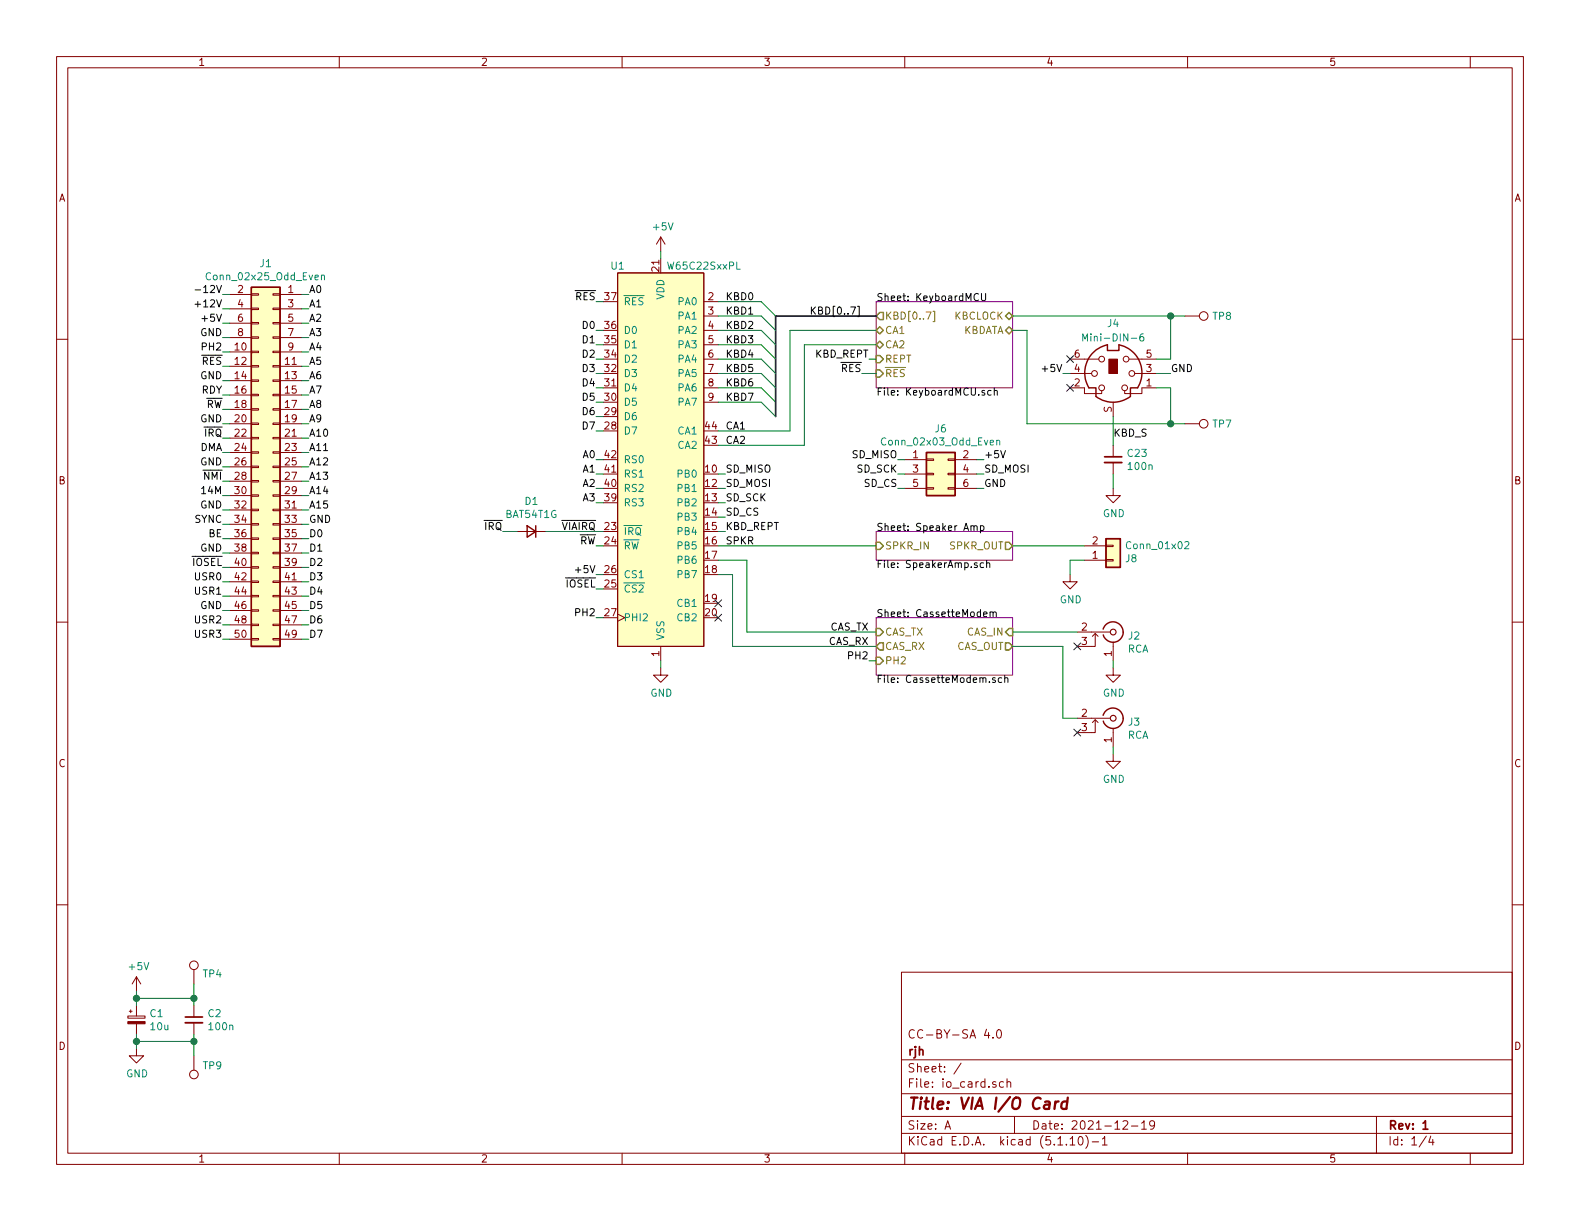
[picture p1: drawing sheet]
EESchema Schematic File Version 4
EELAYER 30 0
EELAYER END
$Descr A 11000 8500
encoding utf-8
Sheet 1 4
Title "VIA I/O Card"
Date "2021-12-19"
Rev "1"
Comp "rjh"
Comment1 "CC-BY-SA 4.0"
Comment2 ""
Comment3 ""
Comment4 ""
$EndDescr
$Comp
L Connector_Generic:Conn_02x25_Odd_Even J1
U 1 1
P 1900 3250
F 0 "J1" H 1950 4667 50  0000 C CNN
F 1 "Conn_02x25_Odd_Even" H 1950 4576 50  0000 C CNN
F 2 "Connectors_Custom:EDAC_345-050-520-202_CardEdge" H 1900 3250 50  0001 C CNN
F 3 "~" H 1900 3250 50  0001 C CNN
F 4 "345-050-520-202" H 1900 3250 50  0001 C CNN "MPN"
F 5 "EDAC" H 1900 3250 50  0001 C CNN "Manufacturer"
	1    1900 3250
	-1   0    0    -1  
$EndComp
Wire Wire Line
	1550 2050 1600 2050
Wire Wire Line
	1550 2150 1600 2150
Wire Wire Line
	1550 2250 1600 2250
Wire Wire Line
	1550 2350 1600 2350
Wire Wire Line
	1550 2450 1600 2450
Wire Wire Line
	1550 2550 1600 2550
Wire Wire Line
	1550 2650 1600 2650
Wire Wire Line
	1550 2750 1600 2750
Wire Wire Line
	1550 2850 1600 2850
Wire Wire Line
	1550 2950 1600 2950
Wire Wire Line
	1550 3050 1600 3050
Wire Wire Line
	1550 3150 1600 3150
Wire Wire Line
	1550 3250 1600 3250
Wire Wire Line
	1550 3350 1600 3350
Wire Wire Line
	1550 3450 1600 3450
Wire Wire Line
	1550 3550 1600 3550
Wire Wire Line
	1550 3650 1600 3650
Wire Wire Line
	1550 3750 1600 3750
Wire Wire Line
	1550 3850 1600 3850
Wire Wire Line
	1550 3950 1600 3950
Wire Wire Line
	1550 4050 1600 4050
Wire Wire Line
	1550 4150 1600 4150
Wire Wire Line
	1550 4250 1600 4250
Wire Wire Line
	1550 4350 1600 4350
Wire Wire Line
	1550 4450 1600 4450
Wire Wire Line
	2100 2050 2150 2050
Wire Wire Line
	2100 2150 2150 2150
Wire Wire Line
	2100 2250 2150 2250
Wire Wire Line
	2100 2350 2150 2350
Wire Wire Line
	2100 2450 2150 2450
Wire Wire Line
	2100 2550 2150 2550
Wire Wire Line
	2100 2650 2150 2650
Wire Wire Line
	2100 2750 2150 2750
Wire Wire Line
	2100 2850 2150 2850
Wire Wire Line
	2100 2950 2150 2950
Wire Wire Line
	2100 3050 2150 3050
Wire Wire Line
	2100 3150 2150 3150
Wire Wire Line
	2100 3250 2150 3250
Wire Wire Line
	2100 3350 2150 3350
Wire Wire Line
	2100 3450 2150 3450
Wire Wire Line
	2100 3550 2150 3550
Wire Wire Line
	2100 3650 2150 3650
Wire Wire Line
	2100 3750 2150 3750
Wire Wire Line
	2100 3850 2150 3850
Wire Wire Line
	2100 3950 2150 3950
Wire Wire Line
	2100 4050 2150 4050
Wire Wire Line
	2100 4150 2150 4150
Wire Wire Line
	2100 4250 2150 4250
Wire Wire Line
	2100 4350 2150 4350
Wire Wire Line
	2100 4450 2150 4450
Text Label 4150 2100 2    50   ~ 0
~RES
Text Label 4150 2300 2    50   ~ 0
D0
Text Label 4150 2400 2    50   ~ 0
D1
Text Label 4150 2500 2    50   ~ 0
D2
Text Label 4150 2600 2    50   ~ 0
D3
Text Label 4150 2700 2    50   ~ 0
D4
Text Label 4150 2800 2    50   ~ 0
D5
Text Label 4150 2900 2    50   ~ 0
D6
Text Label 4150 3000 2    50   ~ 0
D7
Text Label 4150 3200 2    50   ~ 0
A0
Text Label 4150 3300 2    50   ~ 0
A1
Text Label 4150 3400 2    50   ~ 0
A2
Text Label 4150 3500 2    50   ~ 0
A3
Text Label 4150 3800 2    50   ~ 0
~RW
Text Label 4150 4100 2    50   ~ 0
~IOSEL
Text Label 4150 4000 2    50   ~ 0
+5V
Text Label 4150 4300 2    50   ~ 0
PH2
Wire Wire Line
	4150 2100 4200 2100
Wire Wire Line
	4150 2300 4200 2300
Wire Wire Line
	4150 2400 4200 2400
Wire Wire Line
	4150 2500 4200 2500
Wire Wire Line
	4150 2600 4200 2600
Wire Wire Line
	4150 2700 4200 2700
Wire Wire Line
	4150 2800 4200 2800
Wire Wire Line
	4150 2900 4200 2900
Wire Wire Line
	4150 3000 4200 3000
Wire Wire Line
	4150 3200 4200 3200
Wire Wire Line
	4150 3300 4200 3300
Wire Wire Line
	4150 3400 4200 3400
Wire Wire Line
	4150 3500 4200 3500
Wire Wire Line
	4150 3800 4200 3800
Wire Wire Line
	4150 4000 4200 4000
Wire Wire Line
	4150 4100 4200 4100
Wire Wire Line
	4150 4300 4200 4300
$Comp
L power:GND #PWR04
U 1 1
P 4600 4650
F 0 "#PWR04" H 4600 4400 50  0001 C CNN
F 1 "GND" H 4605 4477 50  0000 C CNN
F 2 "" H 4600 4650 50  0001 C CNN
F 3 "" H 4600 4650 50  0001 C CNN
	1    4600 4650
	1    0    0    -1  
$EndComp
Wire Wire Line
	4600 4600 4600 4650
$Comp
L power:+5V #PWR03
U 1 1
P 4600 1750
F 0 "#PWR03" H 4600 1600 50  0001 C CNN
F 1 "+5V" H 4615 1923 50  0000 C CNN
F 2 "" H 4600 1750 50  0001 C CNN
F 3 "" H 4600 1750 50  0001 C CNN
	1    4600 1750
	1    0    0    -1  
$EndComp
Wire Wire Line
	4600 1750 4600 1800
NoConn ~ 5000 4200
NoConn ~ 5000 4300
Text Label 5050 2100 0    50   ~ 0
KBD0
Text Label 5050 2200 0    50   ~ 0
KBD1
Text Label 5050 2300 0    50   ~ 0
KBD2
Text Label 5050 2400 0    50   ~ 0
KBD3
Text Label 5050 2500 0    50   ~ 0
KBD4
Text Label 5050 2600 0    50   ~ 0
KBD5
Text Label 5050 2700 0    50   ~ 0
KBD6
Text Label 5050 2800 0    50   ~ 0
KBD7
Text Label 6050 4500 2    50   ~ 0
CAS_RX
Text Label 6050 4400 2    50   ~ 0
CAS_TX
Text Label 4150 3700 2    50   ~ 0
~VIAIRQ
$Comp
L Device:CP_Small C1
U 1 1
P 950 7100
F 0 "C1" H 1038 7146 50  0000 L CNN
F 1 "10u" H 1038 7055 50  0000 L CNN
F 2 "Capacitor_SMD:C_0805_2012Metric" H 950 7100 50  0001 C CNN
F 3 "~" H 950 7100 50  0001 C CNN
F 4 "GRM21BR61E106KA73L" H 950 7100 50  0001 C CNN "MPN"
F 5 "Murata" H 950 7100 50  0001 C CNN "Manufacturer"
	1    950  7100
	1    0    0    -1  
$EndComp
$Comp
L Device:C_Small C2
U 1 1
P 1350 7100
F 0 "C2" H 1442 7146 50  0000 L CNN
F 1 "100n" H 1442 7055 50  0000 L CNN
F 2 "Capacitor_SMD:C_0805_2012Metric" H 1350 7100 50  0001 C CNN
F 3 "~" H 1350 7100 50  0001 C CNN
F 4 "08055C104JAT2A" H 1350 7100 50  0001 C CNN "MPN"
F 5 "AVX" H 1350 7100 50  0001 C CNN "Manufacturer"
	1    1350 7100
	1    0    0    -1  
$EndComp
$Comp
L power:GND #PWR02
U 1 1
P 950 7300
F 0 "#PWR02" H 950 7050 50  0001 C CNN
F 1 "GND" H 955 7127 50  0000 C CNN
F 2 "" H 950 7300 50  0001 C CNN
F 3 "" H 950 7300 50  0001 C CNN
	1    950  7300
	1    0    0    -1  
$EndComp
Wire Wire Line
	950  7200 950  7250
Wire Wire Line
	1350 7200 1350 7250
Wire Wire Line
	1350 7250 950  7250
Connection ~ 950  7250
Wire Wire Line
	950  7250 950  7300
Wire Wire Line
	1350 7000 1350 6950
Wire Wire Line
	1350 6950 950  6950
Wire Wire Line
	950  6950 950  7000
$Comp
L power:+5V #PWR01
U 1 1
P 950 6900
F 0 "#PWR01" H 950 6750 50  0001 C CNN
F 1 "+5V" H 965 7073 50  0000 C CNN
F 2 "" H 950 6900 50  0001 C CNN
F 3 "" H 950 6900 50  0001 C CNN
	1    950  6900
	1    0    0    -1  
$EndComp
Wire Wire Line
	950  6900 950  6950
Connection ~ 950  6950
Wire Wire Line
	5200 4400 6100 4400
Text Label 6050 4600 2    50   ~ 0
PH2
Wire Wire Line
	6050 4600 6100 4600
$Comp
L conn-custom:Conn_Coaxial_Sleeve_Pin2Tip J2
U 1 1
P 7750 4400
F 0 "J2" H 7850 4375 50  0000 L CNN
F 1 "RCA" H 7850 4284 50  0000 L CNN
F 2 "Connectors_Custom:Jack_RCA_Switchcraft_PJRAN1X1UxxX" H 7750 4400 50  0001 C CNN
F 3 " ~" H 7750 4400 50  0001 C CNN
F 4 "PJRAN1X1U02AUX" H 7750 4400 50  0001 C CNN "MPN"
F 5 "Switchcraft" H 7750 4400 50  0001 C CNN "Manufacturer"
	1    7750 4400
	1    0    0    -1  
$EndComp
$Comp
L conn-custom:Conn_Coaxial_Sleeve_Pin2Tip J3
U 1 1
P 7750 5000
F 0 "J3" H 7850 4975 50  0000 L CNN
F 1 "RCA" H 7850 4884 50  0000 L CNN
F 2 "Connectors_Custom:Jack_RCA_Switchcraft_PJRAN1X1UxxX" H 7750 5000 50  0001 C CNN
F 3 " ~" H 7750 5000 50  0001 C CNN
F 4 "PJRAN1X1U02AUX" H 7750 5000 50  0001 C CNN "MPN"
F 5 "Switchcraft" H 7750 5000 50  0001 C CNN "Manufacturer"
	1    7750 5000
	1    0    0    -1  
$EndComp
Wire Wire Line
	7050 4400 7500 4400
Wire Wire Line
	7500 5000 7400 5000
Wire Wire Line
	7400 5000 7400 4500
Wire Wire Line
	7400 4500 7050 4500
NoConn ~ 7500 4500
NoConn ~ 7500 5100
$Comp
L power:GND #PWR05
U 1 1
P 7750 4650
F 0 "#PWR05" H 7750 4400 50  0001 C CNN
F 1 "GND" H 7755 4477 50  0000 C CNN
F 2 "" H 7750 4650 50  0001 C CNN
F 3 "" H 7750 4650 50  0001 C CNN
	1    7750 4650
	1    0    0    -1  
$EndComp
$Comp
L power:GND #PWR06
U 1 1
P 7750 5250
F 0 "#PWR06" H 7750 5000 50  0001 C CNN
F 1 "GND" H 7755 5077 50  0000 C CNN
F 2 "" H 7750 5250 50  0001 C CNN
F 3 "" H 7750 5250 50  0001 C CNN
	1    7750 5250
	1    0    0    -1  
$EndComp
Wire Wire Line
	7750 4600 7750 4650
Wire Wire Line
	7750 5200 7750 5250
Entry Wire Line
	5300 2100 5400 2200
Entry Wire Line
	5300 2200 5400 2300
Entry Wire Line
	5300 2300 5400 2400
Entry Wire Line
	5300 2400 5400 2500
Entry Wire Line
	5300 2500 5400 2600
Entry Wire Line
	5300 2600 5400 2700
Entry Wire Line
	5300 2700 5400 2800
Entry Wire Line
	5300 2800 5400 2900
Wire Wire Line
	5000 2100 5300 2100
Wire Wire Line
	5000 2200 5300 2200
Wire Wire Line
	5000 2500 5300 2500
Wire Wire Line
	5000 2600 5300 2600
Wire Wire Line
	5000 2700 5300 2700
Wire Wire Line
	5000 2800 5300 2800
$Sheet
S 6100 4300 950  400 
U 61A54C0B
F0 "CassetteModem" 50
F1 "CassetteModem.sch" 50
F2 "CAS_RX" O L 6100 4500 50 
F3 "CAS_TX" I L 6100 4400 50 
F4 "CAS_OUT" O R 7050 4500 50 
F5 "CAS_IN" I R 7050 4400 50 
F6 "PH2" I L 6100 4600 50 
$EndSheet
Text Label 2150 2050 0    50   ~ 0
A0
Text Label 2150 2150 0    50   ~ 0
A1
Text Label 2150 2250 0    50   ~ 0
A2
Text Label 2150 2350 0    50   ~ 0
A3
Text Label 2150 2450 0    50   ~ 0
A4
Text Label 2150 2550 0    50   ~ 0
A5
Text Label 2150 2650 0    50   ~ 0
A6
Text Label 2150 2750 0    50   ~ 0
A7
Text Label 2150 2850 0    50   ~ 0
A8
Text Label 2150 2950 0    50   ~ 0
A9
Text Label 2150 3050 0    50   ~ 0
A10
Text Label 2150 3150 0    50   ~ 0
A11
Text Label 2150 3250 0    50   ~ 0
A12
Text Label 2150 3350 0    50   ~ 0
A13
Text Label 2150 3450 0    50   ~ 0
A14
Text Label 2150 3550 0    50   ~ 0
A15
Text Label 2150 3650 0    50   ~ 0
GND
Text Label 2150 3750 0    50   ~ 0
D0
Text Label 2150 3850 0    50   ~ 0
D1
Text Label 2150 3950 0    50   ~ 0
D2
Text Label 2150 4050 0    50   ~ 0
D3
Text Label 2150 4150 0    50   ~ 0
D4
Text Label 2150 4250 0    50   ~ 0
D5
Text Label 2150 4350 0    50   ~ 0
D6
Text Label 2150 4450 0    50   ~ 0
D7
Text Label 1550 2050 2    50   ~ 0
-12V
Text Label 1550 2150 2    50   ~ 0
+12V
Text Label 1550 2250 2    50   ~ 0
+5V
Text Label 1550 2350 2    50   ~ 0
GND
Text Label 1550 2450 2    50   ~ 0
PH2
Text Label 1550 2550 2    50   ~ 0
~RES
Text Label 1550 2750 2    50   ~ 0
RDY
Text Label 1550 2850 2    50   ~ 0
~RW
Text Label 1550 3050 2    50   ~ 0
~IRQ
Text Label 1550 3350 2    50   ~ 0
~NMI
Text Label 1550 3450 2    50   ~ 0
14M
Text Label 1550 3650 2    50   ~ 0
SYNC
Text Label 1550 3750 2    50   ~ 0
BE
Text Label 1550 3250 2    50   ~ 0
GND
Text Label 1550 3150 2    50   ~ 0
DMA
Text Label 1550 3550 2    50   ~ 0
GND
Text Label 1550 3850 2    50   ~ 0
GND
Text Label 1550 4050 2    50   ~ 0
USR0
Text Label 1550 4150 2    50   ~ 0
USR1
Text Label 1550 4350 2    50   ~ 0
USR2
Text Label 1550 4450 2    50   ~ 0
USR3
Text Label 1550 4250 2    50   ~ 0
GND
$Comp
L Device:D_Small D1
U 1 1
P 3700 3700
F 0 "D1" H 3700 3493 50  0000 C CNN
F 1 "BAT54T1G" H 3700 3584 50  0000 C CNN
F 2 "Diode_SMD:D_SOD-123" V 3700 3700 50  0001 C CNN
F 3 "~" V 3700 3700 50  0001 C CNN
F 4 "BAT54T1G" H 3700 3700 50  0001 C CNN "MPN"
F 5 "onsemi" H 3700 3700 50  0001 C CNN "Manufacturer"
	1    3700 3700
	-1   0    0    1   
$EndComp
Wire Wire Line
	3800 3700 4200 3700
Text Label 3500 3700 2    50   ~ 0
~IRQ
Wire Wire Line
	3600 3700 3500 3700
Text Label 1550 2650 2    50   ~ 0
GND
Text Label 1550 2950 2    50   ~ 0
GND
Text Label 1550 3950 2    50   ~ 0
~IOSEL
Text Label 5050 3300 0    50   ~ 0
SD_MISO
Text Label 5050 3400 0    50   ~ 0
SD_MOSI
Text Label 5050 3500 0    50   ~ 0
SD_SCK
Text Label 5050 3600 0    50   ~ 0
SD_CS
$Comp
L WDC_65Cx:W65C22SxxPL U1
U 1 1
P 4600 3200
F 0 "U1" H 4300 4550 50  0000 C CNN
F 1 "W65C22SxxPL" H 4900 4550 50  0000 C CNN
F 2 "Package_LCC:PLCC-44_THT-Socket" H 4600 3200 50  0001 C CNN
F 3 "https://www.westerndesigncenter.com/wdc/documentation/w65c22.pdf" H 4600 3200 50  0001 C CNN
F 4 "W65C22S6TPLG-14" H 4600 3200 50  0001 C CNN "MPN"
F 5 "Western Design Center" H 4600 3200 50  0001 C CNN "Manufacturer"
	1    4600 3200
	1    0    0    -1  
$EndComp
$Comp
L Connector_Generic:Conn_02x03_Odd_Even J?
U 1 1
P 6500 3300
AR Path="/61AADDA6/61C4F9F9" Ref="J?"  Part="1" 
AR Path="/61C4F9F9" Ref="J6"  Part="1" 
F 0 "J6" H 6550 3617 50  0000 C CNN
F 1 "Conn_02x03_Odd_Even" H 6550 3526 50  0000 C CNN
F 2 "Connector_IDC:IDC-Header_2x03_P2.54mm_Vertical" H 6500 3300 50  0001 C CNN
F 3 "~" H 6500 3300 50  0001 C CNN
F 4 "54020-44030LF" H 6500 3300 50  0001 C CNN "MPN"
F 5 "Amphenol FCI" H 6500 3300 50  0001 C CNN "Manufacturer"
	1    6500 3300
	1    0    0    -1  
$EndComp
Text Label 6850 3400 0    50   ~ 0
GND
Text Label 6850 3200 0    50   ~ 0
+5V
Wire Wire Line
	6800 3200 6850 3200
Wire Wire Line
	6800 3400 6850 3400
Text Label 6850 3300 0    50   ~ 0
SD_MOSI
$Comp
L Connector:TestPoint TP4
U 1 1
P 1350 6850
F 0 "TP4" H 1408 6922 50  0000 L CNN
F 1 "TestPoint" V 1395 7038 50  0001 L CNN
F 2 "TestPoint:TestPoint_Keystone_5015_Micro-Minature" H 1550 6850 50  0001 C CNN
F 3 "~" H 1550 6850 50  0001 C CNN
F 4 "S1751-46R" H 1350 6850 50  0001 C CNN "MPN"
F 5 "Harwin" H 1350 6850 50  0001 C CNN "Manufacturer"
	1    1350 6850
	1    0    0    -1  
$EndComp
$Comp
L Connector:TestPoint TP9
U 1 1
P 1350 7350
F 0 "TP9" H 1292 7422 50  0000 R CNN
F 1 "TestPoint" V 1395 7538 50  0001 L CNN
F 2 "TestPoint:TestPoint_Keystone_5015_Micro-Minature" H 1550 7350 50  0001 C CNN
F 3 "~" H 1550 7350 50  0001 C CNN
F 4 "S1751-46R" H 1350 7350 50  0001 C CNN "MPN"
F 5 "Harwin" H 1350 7350 50  0001 C CNN "Manufacturer"
	1    1350 7350
	-1   0    0    1   
$EndComp
Wire Wire Line
	1350 6950 1350 6850
Connection ~ 1350 6950
Wire Wire Line
	1350 7250 1350 7350
Connection ~ 1350 7250
Text Label 5050 3800 0    50   ~ 0
SPKR
Wire Wire Line
	5000 4000 5100 4000
Wire Wire Line
	5100 4000 5100 4500
Wire Wire Line
	5100 4500 6100 4500
Wire Wire Line
	5200 4400 5200 3900
Wire Wire Line
	5200 3900 5000 3900
Wire Wire Line
	5000 2400 5300 2400
Wire Wire Line
	5000 2300 5300 2300
Connection ~ 8150 2200
Wire Wire Line
	8150 2200 8250 2200
$Comp
L Connector:TestPoint TP8
U 1 1
P 8250 2200
F 0 "TP8" V 8250 2388 50  0000 L CNN
F 1 "TestPoint" V 8295 2388 50  0001 L CNN
F 2 "TestPoint:TestPoint_Keystone_5015_Micro-Minature" H 8450 2200 50  0001 C CNN
F 3 "~" H 8450 2200 50  0001 C CNN
F 4 "S1751-46R" H 8250 2200 50  0001 C CNN "MPN"
F 5 "Harwin" H 8250 2200 50  0001 C CNN "Manufacturer"
	1    8250 2200
	0    1    1    0   
$EndComp
Wire Wire Line
	7050 2200 8150 2200
Wire Wire Line
	8150 2500 8050 2500
Wire Wire Line
	8150 2200 8150 2500
Wire Wire Line
	8050 2700 8150 2700
Text Label 6000 2200 2    50   ~ 0
KBD[0..7]
NoConn ~ 7450 2700
NoConn ~ 7450 2500
Wire Wire Line
	7400 2600 7450 2600
Wire Wire Line
	8150 2600 8050 2600
Text Label 8150 2600 0    50   ~ 0
GND
Text Label 7400 2600 2    50   ~ 0
+5V
$Comp
L conn-custom:Mini-DIN-6_Shielded J4
U 1 1
P 7750 2600
F 0 "J4" H 7750 2950 50  0000 C CNN
F 1 "Mini-DIN-6" H 7750 2850 50  0000 C CNN
F 2 "Connectors_Custom:CUI_MD-60S" H 7750 2600 50  0001 C CNN
F 3 "http://service.powerdynamics.com/ec/Catalog17/Section%2011.pdf" H 7750 2600 50  0001 C CNN
F 4 "MD-60S" H 7750 2600 50  0001 C CNN "MPN"
F 5 "CUI Devices" H 7750 2600 50  0001 C CNN "Manufacturer"
	1    7750 2600
	1    0    0    -1  
$EndComp
Text Label 6000 2600 2    50   ~ 0
~RES
Wire Wire Line
	5000 3000 5500 3000
Wire Wire Line
	5500 3000 5500 2300
Wire Wire Line
	5000 3100 5600 3100
Wire Wire Line
	5600 3100 5600 2400
Text Label 5050 3000 0    50   ~ 0
CA1
Text Label 5050 3100 0    50   ~ 0
CA2
Text Label 6250 3200 2    50   ~ 0
SD_MISO
Text Label 6250 3300 2    50   ~ 0
SD_SCK
Text Label 6250 3400 2    50   ~ 0
SD_CS
Wire Wire Line
	6850 3300 6800 3300
Wire Wire Line
	5000 3400 5050 3400
Wire Wire Line
	6250 3400 6300 3400
Wire Wire Line
	5000 3600 5050 3600
Wire Wire Line
	6250 3300 6300 3300
Wire Wire Line
	5050 3500 5000 3500
Wire Wire Line
	6250 3200 6300 3200
Wire Wire Line
	5050 3300 5000 3300
$Comp
L Connector_Generic:Conn_01x02 J8
U 1 1
P 7750 3900
F 0 "J8" H 7830 3892 50  0000 L CNN
F 1 "Conn_01x02" H 7830 3801 50  0000 L CNN
F 2 "Connector_PinHeader_2.54mm:PinHeader_1x02_P2.54mm_Horizontal" H 7750 3900 50  0001 C CNN
F 3 "~" H 7750 3900 50  0001 C CNN
	1    7750 3900
	1    0    0    1   
$EndComp
$Comp
L power:GND #PWR0101
U 1 1
P 7450 4000
F 0 "#PWR0101" H 7450 3750 50  0001 C CNN
F 1 "GND" H 7455 3827 50  0000 C CNN
F 2 "" H 7450 4000 50  0001 C CNN
F 3 "" H 7450 4000 50  0001 C CNN
	1    7450 4000
	1    0    0    -1  
$EndComp
Wire Wire Line
	7550 3900 7450 3900
Wire Wire Line
	7450 3900 7450 4000
Wire Wire Line
	7550 3800 7050 3800
Wire Wire Line
	5000 3800 6100 3800
$Sheet
S 6100 3700 950  200 
U 61B7A5AA
F0 "Speaker Amp" 50
F1 "SpeakerAmp.sch" 50
F2 "SPKR_IN" I L 6100 3800 50 
F3 "SPKR_OUT" O R 7050 3800 50 
$EndSheet
Wire Wire Line
	5600 2400 6100 2400
Wire Wire Line
	5500 2300 6100 2300
Wire Wire Line
	6000 2600 6100 2600
Wire Bus Line
	5400 2200 6100 2200
$Sheet
S 6100 2100 950  600 
U 61AADDA6
F0 "KeyboardMCU" 50
F1 "KeyboardMCU.sch" 50
F2 "KBD[0..7]" O L 6100 2200 50 
F3 "~RES" I L 6100 2600 50 
F4 "CA1" B L 6100 2300 50 
F5 "CA2" B L 6100 2400 50 
F6 "KBDATA" B R 7050 2300 50 
F7 "KBCLOCK" B R 7050 2200 50 
F8 "REPT" I L 6100 2500 50 
$EndSheet
Text Label 5050 3700 0    50   ~ 0
KBD_REPT
Wire Wire Line
	5000 3700 5050 3700
Text Label 6050 2500 2    50   ~ 0
KBD_REPT
Wire Wire Line
	6050 2500 6100 2500
Wire Wire Line
	7150 2300 7050 2300
$Comp
L Connector:TestPoint TP7
U 1 1
P 8250 2950
F 0 "TP7" V 8250 3138 50  0000 L CNN
F 1 "TestPoint" V 8295 3138 50  0001 L CNN
F 2 "TestPoint:TestPoint_Keystone_5015_Micro-Minature" H 8450 2950 50  0001 C CNN
F 3 "~" H 8450 2950 50  0001 C CNN
F 4 "S1751-46R" H 8250 2950 50  0001 C CNN "MPN"
F 5 "Harwin" H 8250 2950 50  0001 C CNN "Manufacturer"
	1    8250 2950
	0    1    1    0   
$EndComp
Wire Wire Line
	7150 2300 7150 2950
Wire Wire Line
	8150 2700 8150 2950
Wire Wire Line
	8150 2950 8250 2950
Connection ~ 8150 2950
Wire Wire Line
	8150 2950 7150 2950
$Comp
L Device:C_Small C23
U 1 1
P 7750 3200
F 0 "C23" H 7842 3246 50  0000 L CNN
F 1 "100n" H 7842 3155 50  0000 L CNN
F 2 "Capacitor_SMD:C_0805_2012Metric" H 7750 3200 50  0001 C CNN
F 3 "~" H 7750 3200 50  0001 C CNN
F 4 "08055C104JAT2A" H 7750 3200 50  0001 C CNN "MPN"
F 5 "AVX" H 7750 3200 50  0001 C CNN "Manufacturer"
	1    7750 3200
	1    0    0    -1  
$EndComp
$Comp
L power:GND #PWR012
U 1 1
P 7750 3400
F 0 "#PWR012" H 7750 3150 50  0001 C CNN
F 1 "GND" H 7755 3227 50  0000 C CNN
F 2 "" H 7750 3400 50  0001 C CNN
F 3 "" H 7750 3400 50  0001 C CNN
	1    7750 3400
	1    0    0    -1  
$EndComp
Wire Wire Line
	7750 3300 7750 3400
Text Label 7750 3050 0    50   ~ 0
KBD_S
Wire Wire Line
	7750 2900 7750 3100
Wire Bus Line
	5400 2200 5400 2900
$EndSCHEMATC
